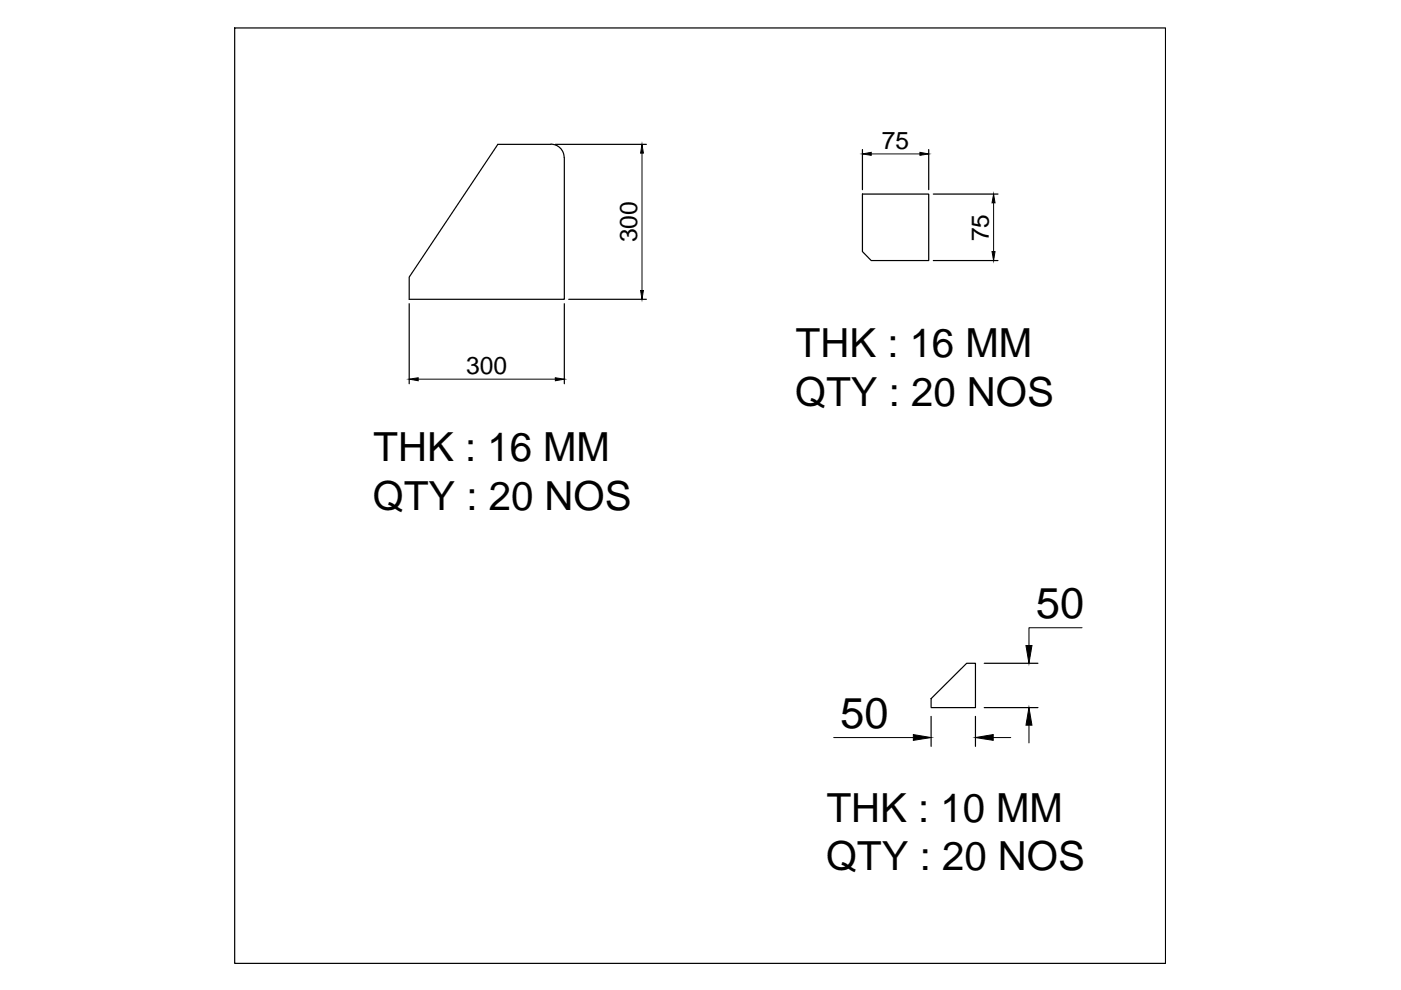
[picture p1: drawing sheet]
<svg xmlns="http://www.w3.org/2000/svg" width="297mm" height="210mm" viewBox="0 0 297 210" stroke-linecap="round" stroke-linejoin="round" font-family="sans-serif">
<!-- layer: 0 -->
<g fill="none" stroke="#000" stroke-width=".25">
<path d="M49.8 5.9h197.3v198.4h-197.3zM116.8 30.6a2.88 2.88 0 0 1 2.8 2.8v30.1h-32.8v-4.7l18.8-28.2h11.2M117.7 30.6h19.3M182.9 31.7v8.5M196.9 31.7v8.5M182.9 41.1h14v14.1h-12.2l-1.8-1.9zM197.9 55.2h13.7M197.9 41.1h13.7M86.8 64.4v17M119.6 64.4v17M120.6 63.5h16.4M197.4 148.1l7.5-7.5h1.9v9.4h-9.4z"/>
<path d="M197.4 151.9v6.3M206.8 151.9v6.3M208.7 150h11.4M208.7 140.6h11.4"/>
</g>
<path d="M136.1 32.5v29.1M184.7 32.6h10.3M210.7 43v10.3M88.7 80.4h29M229.4 133.1h-11.2v3.8M176.8 156.4h16.8M210.6 156.4h3.7M218.2 153.8v3.7" fill="none" stroke="#000" stroke-width=".21"/>
<path d="M136.1 30.6l.3 1.9h-.6zM182.9 32.6l1.8-.3v.6zM195 32.3l1.9 .3-1.9 .3zM210.3 53.3h.7l-.3 1.9zM210.7 41.1l.3 1.9h-.7zM135.8 61.6h.6l-.3 1.9zM86.8 80.4l1.9-.3v.6zM117.7 80.1l1.9 .3-1.9 .3zM217.5 136.9h1.3l-.6 3.7zM193.6 155.7l3.8 .7-3.8 .6zM206.8 156.4l3.8-.7v1.3zM218.2 150l.6 3.8h-1.3z" fill="#000" stroke="#000" stroke-width=".21"/>
<g font-size="9.1">
<text x="219.7" y="131.1">50</text>
<text x="178.2" y="154.3">50</text>
</g>
<g font-size="8.5">
<text x="168.8" y="75.7">THK : 16 MM</text>
<text x="168.6" y="86">QTY : 20 NOS</text>
<text x="79.2" y="97.7">THK : 16 MM</text>
<text x="79.1" y="108.1">QTY : 20 NOS</text>
<text x="175.3" y="174.2">THK : 10 MM</text>
<text x="175.1" y="184.5">QTY : 20 NOS</text>
</g>
<g font-size="5.2">
<text x="187" y="31.6">75</text>
<text x="135.1" y="51.4" transform="rotate(-90 135.1 51.4)">300</text>
<text x="209.6" y="51.1" transform="rotate(-90 209.6 51.1)">75</text>
<text x="98.9" y="79.4">300</text>
</g>
</svg>
